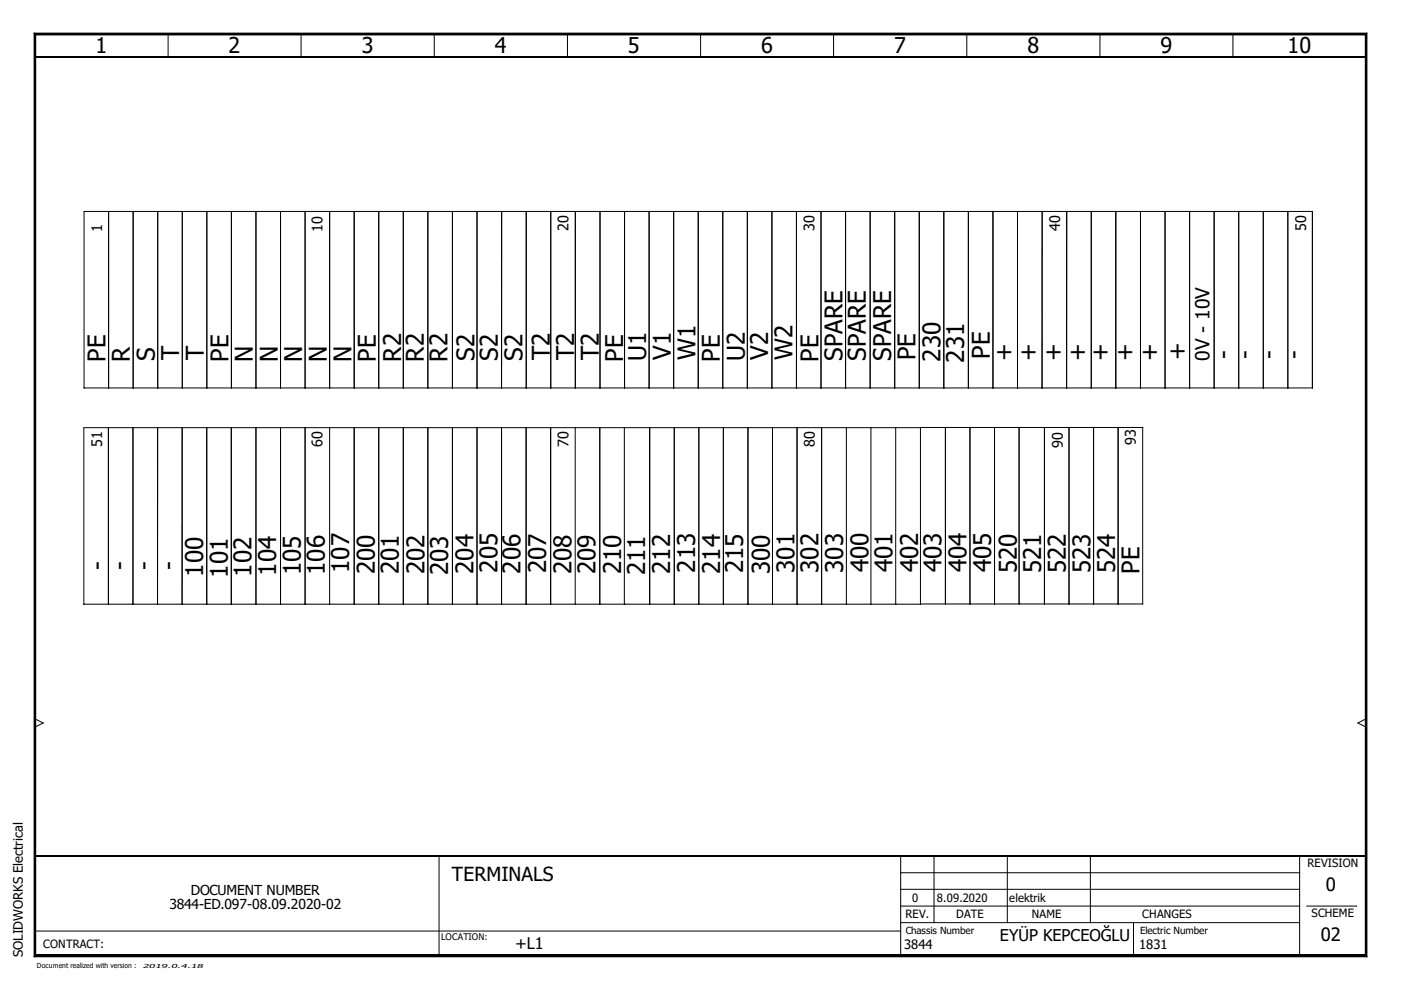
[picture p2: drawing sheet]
<svg xmlns="http://www.w3.org/2000/svg" width="297mm" height="210mm" viewBox="0 0 297 210" stroke-linecap="round" stroke-linejoin="round" font-family="sans-serif">
<path d="M0 0h297v209.9h-297z" fill="none" stroke="#fff" stroke-width=".21"/>
<g fill="none" stroke="#000" stroke-width=".21">
<path d="M7.2 7l.4 .4zM7.2 7h282.6zM7.2 7v195.9zM7.2 7h282.6v195.9h-282.6zM7.6 7.4h281.9zM7.6 7.4v195.1zM7.6 7.4h281.9v195.1h-281.9zM35.7 7.2l-.1 4.9M63.9 7.2l-.1 4.9M92.1 7.2v4.9M120.4 7.2l-.1 4.9M148.6 7.2l-.1 4.9"/>
<path d="M176.8 7.2l-.1 4.9M205 7.2v4.9M233.3 7.2l-.1 4.9M261.4 7.2v4.9M289.5 7.4v195.1zM289.8 7l-.3 .4zM289.8 7v195.9zM17.8 44.8h260.5v37.5h-260.5zM23 44.8v37.5M28.2 44.8v37.5M33.4 44.8v37.5M38.6 44.8v37.5"/>
<path d="M43.9 44.8v37.5M49.1 44.8v37.5M54.3 44.8v37.5M59.5 44.8v37.5M64.7 44.8v37.5M69.9 44.8v37.5M75.1 44.8v37.5M80.3 44.8v37.5M85.5 44.8v37.5M90.7 44.8v37.5M95.9 44.8v37.5M101.1 44.8v37.5"/>
<path d="M106.3 44.8v37.5l.1-37.5M111.5 44.8v37.5M111.6 44.8v37.5M116.8 44.8v37.5M122 44.8v37.5M127.2 44.8v37.5M132.4 44.8v37.5M137.6 44.8v37.5M142.8 44.8v37.5M148 44.8v37.5M153.2 44.8v37.5M158.5 44.8v37.5"/>
<path d="M163.7 44.8v37.5M168.9 44.8v37.5M174.1 44.8v37.5M179.3 44.8v37.5M184.5 44.8v37.5M189.7 44.8v37.5M194.9 44.8v37.5M200.1 44.8v37.5M205.3 44.8v37.5M210.5 44.8v37.5M215.7 44.8v37.5M220.9 44.8v37.5l.1-37.5"/>
<path d="M226.1 44.8v37.5l.1-37.5M231.3 44.8v37.5M236.6 44.8v37.5M241.8 44.8v37.5M247 44.8v37.5M252.2 44.8v37.5M257.4 44.8v37.5M262.6 44.8v37.5M267.8 44.8v37.5M273 44.8v37.5M23 90.7v37.4M28.2 90.7v37.4"/>
<path d="M33.4 90.7v37.4M38.6 90.7v37.4v-37.4M43.8 90.7v37.4M49 90.7v37.4M49.1 90.7v37.4M54.3 90.7v37.4M59.5 90.7v37.4M64.7 90.7v37.4M69.9 90.7v37.4M75.1 90.7v37.4M80.3 90.7v37.4M85.5 90.7v37.4"/>
<path d="M90.7 90.7v37.4M95.9 90.7v37.4M101.1 90.7v37.4M106.3 90.7v37.4M111.5 90.7v37.4M116.8 90.7v37.4M122 90.7v37.4M127.2 90.7v37.4M132.4 90.7v37.4M132.4 90.7h-114.6v37.4h114.6M132.5 90.7h62.7M137.7 90.7v37.4"/>
<path d="M143 90.7v37.4M148.2 90.7v37.4M153.4 90.7v37.4M158.6 90.7v37.4M163.8 90.7v37.4M169 90.7v37.4M174.2 90.7v37.4M179.4 90.7v37.4M184.7 90.7v37.4M189.9 90.7v37.4M195.2 90.7v37.4M195.2 90.6h47.1"/>
<path d="M200.4 90.6v37.5M205.7 90.6v37.5M210.9 90.6v37.5M216.1 90.6v37.5M221.4 90.6v37.5M226.6 90.6v37.5M231.9 90.6v37.5M237.1 90.6v37.5M242.3 90.6v37.5M132.5 128.1h62.7M195.2 128.1h20.9M216.2 128.1h26.1"/>
<path d="M7.4 152.4l1.7 .9M9.1 153.3l-1.7 .9M9.1 153.3h.1M287.9 153.3l1.8 .9M287.9 153.3h.1M289.6 152.4l-1.7 .9M7.4 197.4h183.6M93.1 181.5v21.2M191 195.6h84.6M191 192.1h84.6M191 188.6h84.6M191 185h84.6"/>
<path d="M191 181.5v21.2M198.1 181.5l-.1 14.1M213.6 181.5v14.1M231.2 181.5v14.1M240.3 195.6l.1 7.1M275.6 181.5l-.1 21.2M277 192.1h10.7M7.2 202.9h282.6zM7.6 202.5l-.4 .4zM7.6 202.5h281.9zM289.5 202.5l.3 .4z"/>
</g>
<path d="M7.2 7.2h282.6M7.2 202.7h282.6" fill="none" stroke="#000" stroke-width=".38"/>
<path d="M7.2 7l.4 .4zM289.8 7l-.3 .4zM7.6 202.5l-.4 .4zM289.5 202.5l.3 .4z" fill="#000"/>
<path d="M7.4 7v195.9M7.4 12.1h282.2M289.6 7v195.9M7.4 181.5h282.2" fill="none" stroke="#000" stroke-width=".34"/>
<g font-size="5.2">
<text x="22.3" y="76.7" transform="rotate(-90 22.3 76.7)">PE</text>
<text x="27.6" y="76.7" transform="rotate(-90 27.6 76.7)">R</text>
<text x="32.8" y="76.5" transform="rotate(-90 32.8 76.5)">S</text>
<text x="38" y="76.3" transform="rotate(-90 38 76.3)">T</text>
<text x="43.2" y="76.3" transform="rotate(-90 43.2 76.3)">T</text>
<text x="48.4" y="76.7" transform="rotate(-90 48.4 76.7)">PE</text>
<text x="53.6" y="76.7" transform="rotate(-90 53.6 76.7)">N</text>
<text x="58.9" y="76.7" transform="rotate(-90 58.9 76.7)">N</text>
<text x="64.1" y="76.7" transform="rotate(-90 64.1 76.7)">N</text>
<text x="69.3" y="76.7" transform="rotate(-90 69.3 76.7)">N</text>
<text x="74.5" y="76.7" transform="rotate(-90 74.5 76.7)">N</text>
<text x="79.7" y="76.7" transform="rotate(-90 79.7 76.7)">PE</text>
<text x="85" y="76.7" transform="rotate(-90 85 76.7)">R2</text>
<text x="89.9" y="76.7" transform="rotate(-90 89.9 76.7)">R2</text>
<text x="94.9" y="76.7" transform="rotate(-90 94.9 76.7)">R2</text>
<text x="100.6" y="76.5" transform="rotate(-90 100.6 76.5)">S2</text>
<text x="105.6" y="76.5" transform="rotate(-90 105.6 76.5)">S2</text>
<text x="110.8" y="76.5" transform="rotate(-90 110.8 76.5)">S2</text>
<text x="116.5" y="76.3" transform="rotate(-90 116.5 76.3)">T2</text>
<text x="121.7" y="76.3" transform="rotate(-90 121.7 76.3)">T2</text>
<text x="127" y="76.3" transform="rotate(-90 127 76.3)">T2</text>
<text x="132.1" y="76.7" transform="rotate(-90 132.1 76.7)">PE</text>
<text x="137" y="76.6" transform="rotate(-90 137 76.6)">U1</text>
<text x="142.2" y="76.3" transform="rotate(-90 142.2 76.3)">V1</text>
<text x="147.4" y="76.4" transform="rotate(-90 147.4 76.4)">W1</text>
<text x="152.7" y="76.7" transform="rotate(-90 152.7 76.7)">PE</text>
<text x="157.9" y="76.6" transform="rotate(-90 157.9 76.6)">U2</text>
<text x="162.9" y="76.3" transform="rotate(-90 162.9 76.3)">V2</text>
<text x="168.1" y="76.4" transform="rotate(-90 168.1 76.4)">W2</text>
<text x="173.5" y="76.7" transform="rotate(-90 173.5 76.7)">PE</text>
<text x="178.6" y="76.5" transform="rotate(-90 178.6 76.5)">SPARE</text>
<text x="183.6" y="76.5" transform="rotate(-90 183.6 76.5)">SPARE</text>
<text x="188.9" y="76.5" transform="rotate(-90 188.9 76.5)">SPARE</text>
<text x="194.1" y="76.3" transform="rotate(-90 194.1 76.3)">PE</text>
<text x="199.4" y="76.7" transform="rotate(-90 199.4 76.7)">230</text>
<text x="204.4" y="76.9" transform="rotate(-90 204.4 76.9)">231</text>
<text x="209.8" y="76" transform="rotate(-90 209.8 76)">PE</text>
<text x="214.6" y="76.5" transform="rotate(-90 214.6 76.5)">+</text>
<text x="219.8" y="76.5" transform="rotate(-90 219.8 76.5)">+</text>
<text x="225" y="76.5" transform="rotate(-90 225 76.5)">+</text>
<text x="230.2" y="76.5" transform="rotate(-90 230.2 76.5)">+</text>
<text x="235" y="76.6" transform="rotate(-90 235 76.6)">+</text>
<text x="240.2" y="76.6" transform="rotate(-90 240.2 76.6)">+</text>
<text x="245.5" y="76.6" transform="rotate(-90 245.5 76.6)">+</text>
<text x="251.4" y="76.3" transform="rotate(-90 251.4 76.3)">+</text>
<text x="261.2" y="76" transform="rotate(-90 261.2 76)">-</text>
<text x="265.7" y="76" transform="rotate(-90 265.7 76)">-</text>
<text x="270.8" y="76.1" transform="rotate(-90 270.8 76.1)">-</text>
<text x="276.1" y="76.1" transform="rotate(-90 276.1 76.1)">-</text>
<text x="22.4" y="120.9" transform="rotate(-90 22.4 120.9)">-</text>
<text x="27.1" y="120.9" transform="rotate(-90 27.1 120.9)">-</text>
<text x="32.3" y="120.9" transform="rotate(-90 32.3 120.9)">-</text>
<text x="37.5" y="120.9" transform="rotate(-90 37.5 120.9)">-</text>
<text x="43" y="122.3" transform="rotate(-90 43 122.3)">100</text>
<text x="48.3" y="122.5" transform="rotate(-90 48.3 122.5)">101</text>
<text x="53.3" y="122.3" transform="rotate(-90 53.3 122.3)">102</text>
<text x="58.5" y="122.1" transform="rotate(-90 58.5 122.1)">104</text>
<text x="63.8" y="122" transform="rotate(-90 63.8 122)">105</text>
<text x="68.9" y="121.9" transform="rotate(-90 68.9 121.9)">106</text>
<text x="74" y="121.5" transform="rotate(-90 74 121.5)">107</text>
<text x="79.5" y="121.8" transform="rotate(-90 79.5 121.8)">200</text>
<text x="84.6" y="121.8" transform="rotate(-90 84.6 121.8)">201</text>
<text x="90" y="121.8" transform="rotate(-90 90 121.8)">202</text>
<text x="95" y="122" transform="rotate(-90 95 122)">203</text>
<text x="100.4" y="121.7" transform="rotate(-90 100.4 121.7)">204</text>
<text x="105.5" y="121.4" transform="rotate(-90 105.5 121.4)">205</text>
<text x="110.4" y="121.7" transform="rotate(-90 110.4 121.7)">206</text>
<text x="115.8" y="121.5" transform="rotate(-90 115.8 121.5)">207</text>
<text x="121.2" y="121.8" transform="rotate(-90 121.2 121.8)">208</text>
<text x="126.3" y="121.8" transform="rotate(-90 126.3 121.8)">209</text>
<text x="131.7" y="121.8" transform="rotate(-90 131.7 121.8)">210</text>
<text x="136.8" y="122" transform="rotate(-90 136.8 122)">211</text>
<text x="142.1" y="121.7" transform="rotate(-90 142.1 121.7)">212</text>
<text x="147.4" y="121.5" transform="rotate(-90 147.4 121.5)">213</text>
<text x="152.7" y="121.7" transform="rotate(-90 152.7 121.7)">214</text>
<text x="157.6" y="121.5" transform="rotate(-90 157.6 121.5)">215</text>
<text x="163.2" y="121.8" transform="rotate(-90 163.2 121.8)">300</text>
<text x="168.4" y="121.5" transform="rotate(-90 168.4 121.5)">301</text>
<text x="173.5" y="121.5" transform="rotate(-90 173.5 121.5)">302</text>
<text x="178.8" y="121.5" transform="rotate(-90 178.8 121.5)">303</text>
<text x="184.1" y="121.3" transform="rotate(-90 184.1 121.3)">400</text>
<text x="189.2" y="121.3" transform="rotate(-90 189.2 121.3)">401</text>
<text x="194.6" y="121.3" transform="rotate(-90 194.6 121.3)">402</text>
<text x="199.6" y="121.3" transform="rotate(-90 199.6 121.3)">403</text>
<text x="204.9" y="121.3" transform="rotate(-90 204.9 121.3)">404</text>
<text x="210.1" y="121.3" transform="rotate(-90 210.1 121.3)">405</text>
<text x="215.6" y="121.5" transform="rotate(-90 215.6 121.5)">520</text>
<text x="220.7" y="121.5" transform="rotate(-90 220.7 121.5)">521</text>
<text x="226" y="121.5" transform="rotate(-90 226 121.5)">522</text>
<text x="231.2" y="121.5" transform="rotate(-90 231.2 121.5)">523</text>
<text x="236.4" y="121.5" transform="rotate(-90 236.4 121.5)">524</text>
<text x="241.6" y="121.6" transform="rotate(-90 241.6 121.6)">PE</text>
</g>
<g font-size="4.6">
<text x="20.2" y="11.3">1</text>
<text x="48.5" y="11.3">2</text>
<text x="76.7" y="11.3">3</text>
<text x="104.9" y="11.3">4</text>
<text x="133.1" y="11.3">5</text>
<text x="161.4" y="11.3">6</text>
<text x="189.6" y="11.3">7</text>
<text x="217.8" y="11.3">8</text>
<text x="246" y="11.3">9</text>
<text x="273" y="11.3">10</text>
</g>
<g font-size="4.1">
<text x="256.4" y="76.5" transform="rotate(-90 256.4 76.5)">0V - 10V</text>
<text x="95.8" y="186.7">TERMINALS</text>
</g>
<g font-size="3.9">
<text x="281.1" y="188.8">0</text>
<text x="280" y="199.5">02</text>
</g>
<g font-size="3.4">
<text x="109.3" y="201.1">+L1</text>
<text x="212" y="199.4">EYÜP KEPCEOĞLU</text>
</g>
<g font-size="3.1">
<text x="21.7" y="49.1" transform="rotate(-90 21.7 49.1)">1</text>
<text x="68.4" y="49.1" transform="rotate(-90 68.4 49.1)">10</text>
<text x="120.5" y="49" transform="rotate(-90 120.5 49)">20</text>
<text x="172.7" y="49" transform="rotate(-90 172.7 49)">30</text>
<text x="224.8" y="48.9" transform="rotate(-90 224.8 48.9)">40</text>
<text x="276.9" y="49" transform="rotate(-90 276.9 49)">50</text>
<text x="21.7" y="94.8" transform="rotate(-90 21.7 94.8)">51</text>
<text x="68.4" y="94.8" transform="rotate(-90 68.4 94.8)">60</text>
<text x="120.5" y="94.8" transform="rotate(-90 120.5 94.8)">70</text>
<text x="172.8" y="94.7" transform="rotate(-90 172.8 94.7)">80</text>
<text x="225.3" y="95" transform="rotate(-90 225.3 95)">90</text>
<text x="240.8" y="94.4" transform="rotate(-90 240.8 94.4)">93</text>
</g>
<g font-size="2.9">
<text x="40.5" y="189.8">DOCUMENT NUMBER</text>
<text x="35.9" y="192.7">3844-ED.097-08.09.2020-02</text>
</g>
<g font-size="2.7">
<text x="4.8" y="202.9" transform="rotate(-90 4.8 202.9)">SOLIDWORKS Electrical</text>
<text x="191.7" y="201.1">3844</text>
<text x="241.5" y="201.3">1831</text>
</g>
<g font-size="2.4">
<text x="277.2" y="183.9">REVISION</text>
<text x="193.4" y="191.3">0</text>
<text x="198.6" y="191.3">8.09.2020</text>
<text x="214" y="191.3">elektrik</text>
<text x="192" y="194.7">REV.</text>
<text x="202.7" y="194.7">DATE</text>
<text x="218.8" y="194.7">NAME</text>
<text x="242.2" y="194.7">CHANGES</text>
<text x="278.1" y="194.4">SCHEME</text>
<text x="9.1" y="200.9">CONTRACT:</text>
</g>
<g font-size="2.1">
<text x="192" y="198">Chassis Number</text>
<text x="241.8" y="198.1">Electric Number</text>
</g>
<text font-size="1.9" x="93.5" y="199.3">LOCATION:</text>
<text font-size="1.5" x="7.8" y="205.3">Document realized with version :</text>
<text font-size="1.2" x="30.3" y="205.2">2019.0.4.18</text>
</svg>
